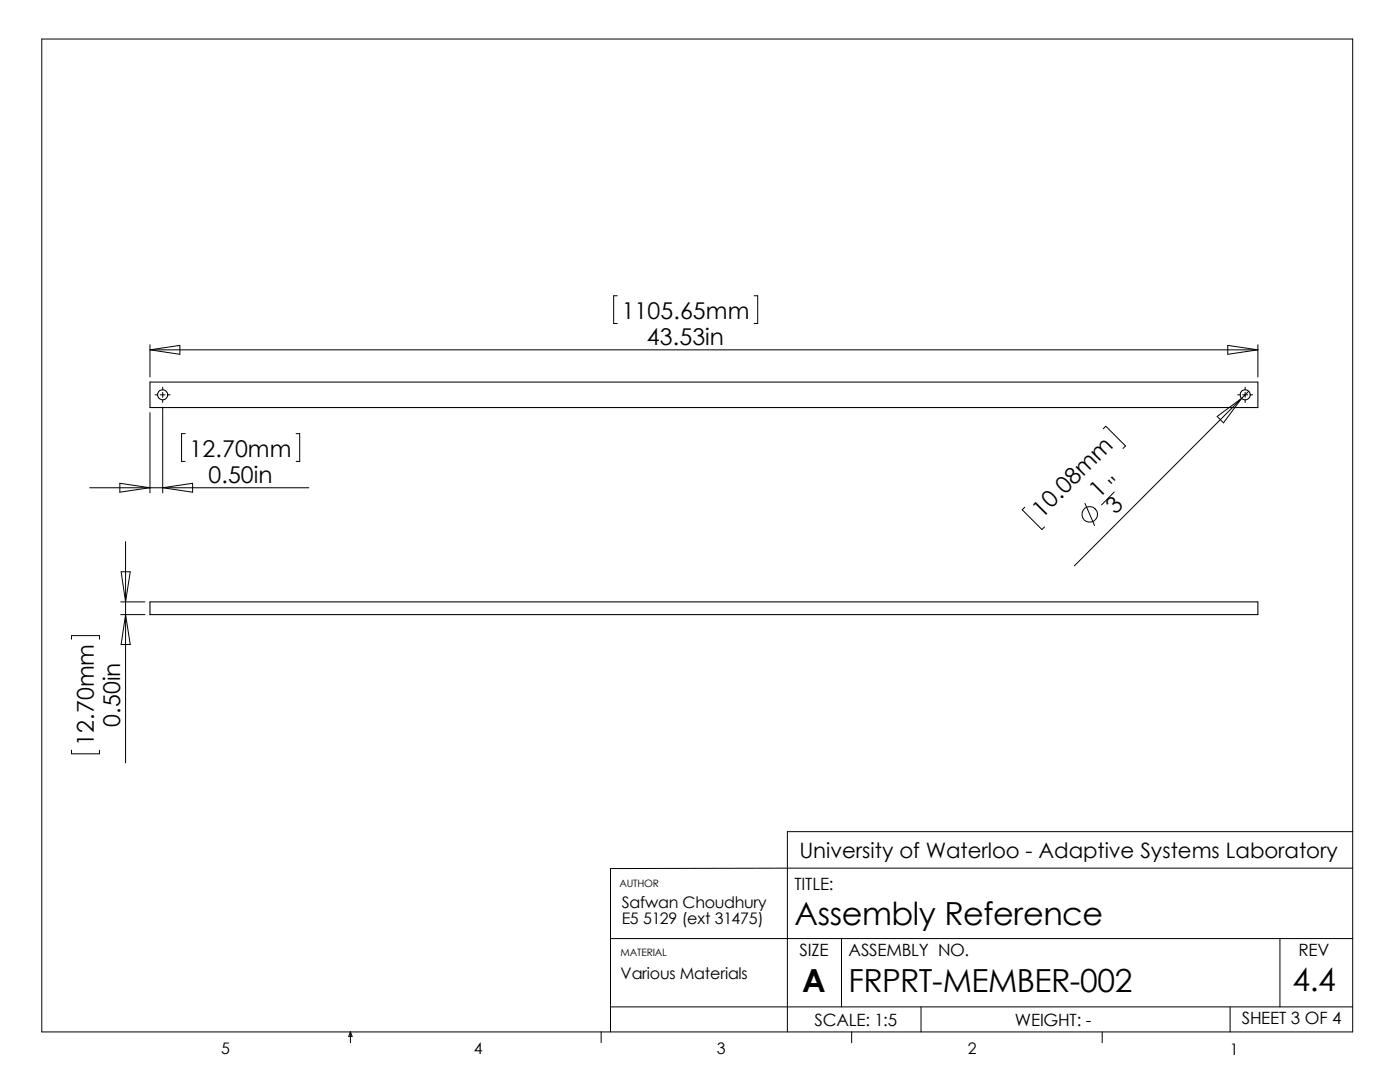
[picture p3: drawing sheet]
<svg xmlns="http://www.w3.org/2000/svg" width="279mm" height="216mm" viewBox="0 0 279 216" stroke-linecap="round" stroke-linejoin="round" font-family="sans-serif">
<g fill="none" stroke="#000" stroke-width=".2">
<path d="M8.3 7.8h261.7v198.1h-261.7zM123.2 59h-.7v5.6h.7M150.5 59h.7v5.6h-.7M29.9 68.8v6.4M29.9 69.8l6-.9v1.8zM29.9 69.8h221.1M30.9 78.8h.6M32 78.8h.9M32.5 77.3v.5M32.5 78.3v1M32.5 79.8v.5M33.4 78.8h.6"/>
<path d="M245 68.9l6 .9-6 .9zM247 78.8h.5M248 78.8h1M248.5 77.3v.5M248.5 78.3v1M248.5 79.8v.5M249.2 78.1l-34.8 34.8M249.5 78.8h.5M251 68.8v6.4M17.9 97.3h43.7M23.9 96.4l6 .9-6 .9zM29.9 82.3v16"/>
<path d="M32.5 81.3v17M32.5 97.3l5.9-.9v1.8zM37 86.5h-.8v5.6h.8M59.1 86.5h.7v5.6h-.7M220.2 85.6l.5-.6 3.9 4-.5 .5M222.4 98.2l-2.6 2.6M242.9 83.1l4.9-3.6-3.6 4.9zM24.2 114.1h1.8l-.9 6zM25.1 108.1v44.1M204.5 101.2l-.5 .5 3.9 4 .5-.5M216.5 100.5l1.9 4.4M14.3 127.6v-.8h5.6v.8"/>
<path d="M24.1 120.1h4.8M24.1 122.6h4.8M25.1 122.6l.9 6h-1.8zM14.3 149.7v.7h5.6v-.7M270 173.2l-148.2 .1v32.6M270 165.9h-112.9v40M121.8 187.3h148.2M167.9 187.3v13.6M255.4 187.3v13.6M69.9 205.9l.4 .9h-.7zM69.9 205.9v2.2M120 205.9v2.2"/>
<path d="M121.8 200.9h148.2M170 205.9v2.2M183.8 200.9v5M220 205.9v2.2M245.5 200.9v5"/>
<circle cx="217.5" cy="102.7" r="1.55"/>
</g>
<g fill="none" stroke="#000" stroke-width=".21">
<path d="M29.9 76.2h221.1v5.1h-221.1zM29.9 120.1h221.1v2.5h-221.1z"/>
<circle cx="32.5" cy="78.8" r="1"/>
<circle cx="248.5" cy="78.8" r="1"/>
</g>
<g font-size="6.3">
<text x="158.5" y="184.5">Assembly Reference</text>
<text x="160.1" y="197.9">A</text>
<text x="169.3" y="197.9">FRPRT-MEMBER-002</text>
<text x="257.9" y="197.8">4.4</text>
</g>
<g font-size="4.6">
<text x="124.1" y="63.6">1105.65mm</text>
<text x="129.1" y="68.9">43.53in</text>
<text x="37.8" y="91.1">12.70mm</text>
<text x="41.6" y="96.4">0.50in</text>
<text x="219.4" y="99.5" transform="rotate(-45 219.4 99.5)">1</text>
<text x="223.4" y="98.5" transform="rotate(-45 223.4 98.5)">&quot;</text>
<text x="208" y="103.5" transform="rotate(-45 208 103.5)">10.08mm</text>
<text x="222.6" y="102.8" transform="rotate(-45 222.6 102.8)">3</text>
<text x="18.8" y="148.8" transform="rotate(-90 18.8 148.8)">12.70mm</text>
<text x="24" y="145" transform="rotate(-90 24 145)">0.50in</text>
</g>
<text font-size="4.2" x="159.6" y="171.2">University of Waterloo - Adaptive Systems Laboratory</text>
<g font-size="3.4">
<text x="158.5" y="177.7">TITLE:</text>
<text x="159.6" y="190.7">SIZE</text>
<text x="169.3" y="190.7">ASSEMBLY NO.</text>
<text x="259.2" y="190.7">REV</text>
<text x="162.6" y="204.7">SCALE: 1:5</text>
<text x="202.6" y="204.7">WEIGHT: -</text>
<text x="247.8" y="204.4">SHEET 3 OF 4</text>
</g>
<g font-size="3.2">
<text x="124.1" y="181.3">Safwan Choudhury</text>
<text x="124.1" y="184.4">E5 5129 (ext 31475)</text>
<text x="123.9" y="195.4">Various Materials</text>
<text x="44.2" y="210.4">5</text>
<text x="94.6" y="210.3">4</text>
<text x="143" y="210.4">3</text>
<text x="193.2" y="210.4">2</text>
<text x="245.4" y="210.6">1</text>
</g>
<g font-size="2">
<text x="123.6" y="176.9">AUTHOR</text>
<text x="123.9" y="190.7">MATERIAL</text>
</g>
</svg>
